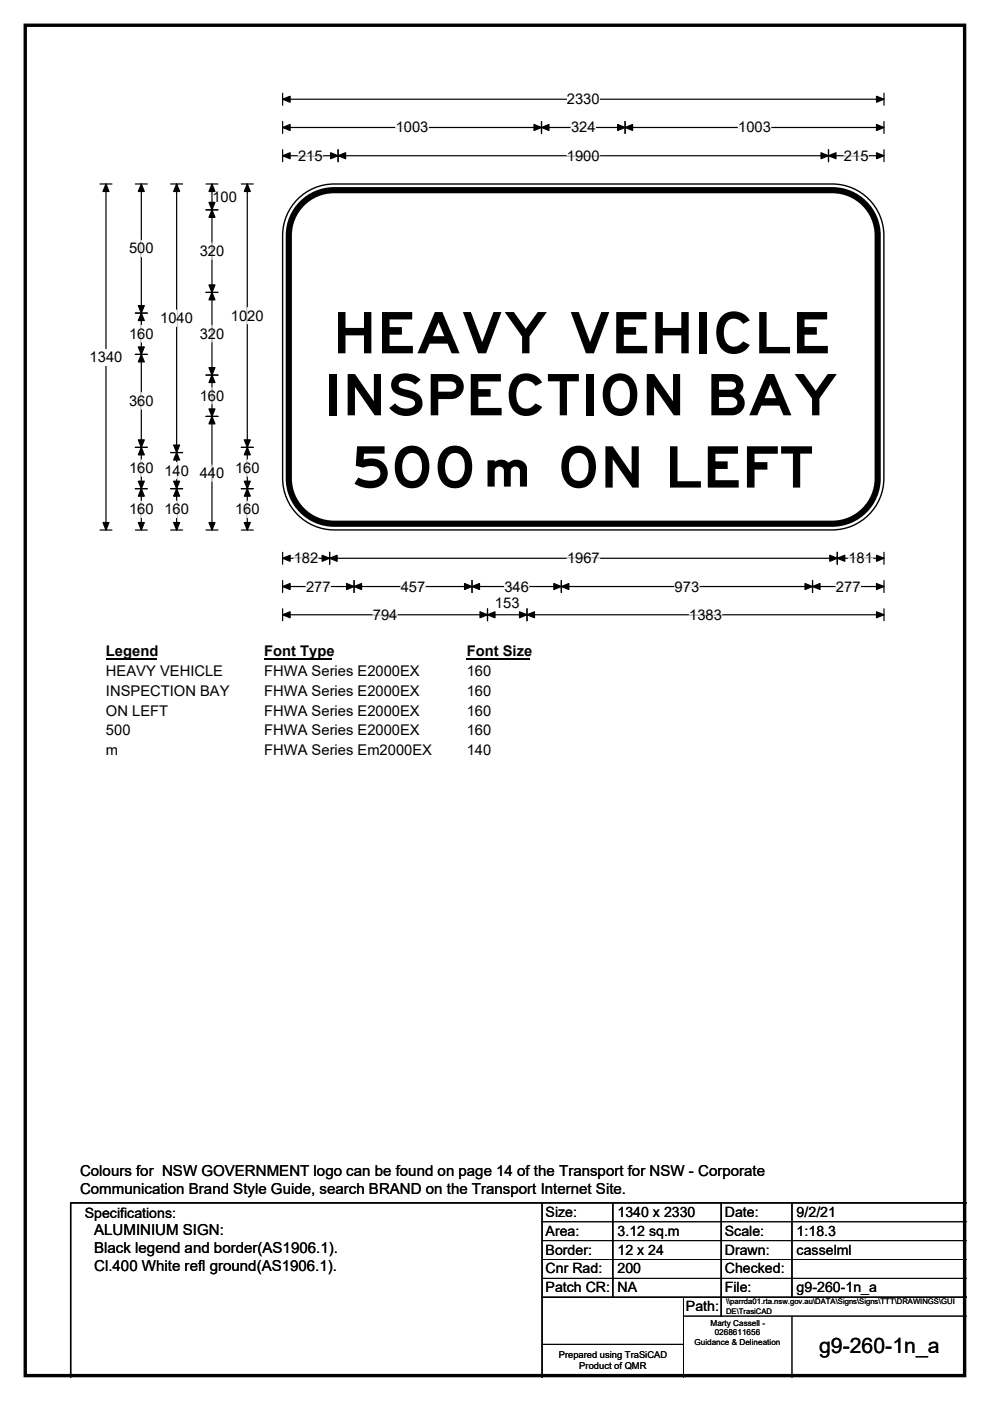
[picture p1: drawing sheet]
<svg xmlns="http://www.w3.org/2000/svg" width="210mm" height="297mm" viewBox="0 0 210 297" stroke-linecap="round" stroke-linejoin="round" font-family="sans-serif">
<path d="M5.4 5.4h199.2v286.3h-199.2z" fill="none" stroke="#000" stroke-width=".72"/>
<path d="M59.9 19.8v2.5M187.5 19.8v2.5M59.9 21h127.6" fill="none" stroke="#000" stroke-width=".25"/>
<path d="M59.9 21l1.6-.6v1.3zM185.9 20.4l1.6 .6-1.6 .7z" fill="#000" stroke="#000" stroke-width=".25"/>
<path d="M120.2 19.3h7v3.5h-7z" fill="#fff"/>
<g fill="none" stroke="#000" stroke-width=".25">
<path d="M21.2 39h2.5M22.5 39v73.4M59.9 27h127.6M59.9 25.8v2.5M59.9 31.7v2.6M59.9 33h127.6M71.7 31.7v2.6M114.9 25.8v2.5M132.6 25.8v2.5M175.7 31.7v2.6M187.5 25.8v2.5M187.5 31.7v2.6"/>
<path d="M21.2 112.4h2.5M59.9 117.1v2.5M59.9 118.4h127.6M69.9 117.1v2.5M177.6 117.1v2.5M187.5 117.1v2.5M59.9 123.1v2.5M59.9 129.1v2.5M59.9 124.4h127.6M59.9 130.3h127.6M75.1 123.1v2.5M100.1 123.1v2.5"/>
<path d="M103.4 129.1v2.5M111.8 129.1v2.5M119.1 123.1v2.5M172.3 123.1v2.5M187.5 123.1v2.5M187.5 129.1v2.5"/>
</g>
<g fill="#000" stroke="#000" stroke-width=".25">
<path d="M22.5 39l.6 1.6h-1.3zM59.9 27l1.6-.6v1.3zM59.9 33l1.6-.6v1.3zM71.7 33l1.6-.6v1.3zM70.1 32.4l1.6 .6-1.6 .7zM114.9 27l1.5-.6v1.3zM113.3 26.4l1.6 .6-1.6 .7zM131 26.4l1.6 .6-1.6 .7zM132.6 27l1.6-.6v1.3zM174.1 32.4l1.6 .6-1.6 .7zM175.7 33l1.6-.6v1.3zM185.9 26.4l1.6 .6-1.6 .7z"/>
<path d="M185.9 32.4l1.6 .6-1.6 .7zM21.8 110.8h1.3l-.6 1.6zM59.9 118.4l1.6-.7v1.3zM69.9 118.4l1.6-.7v1.3zM68.3 117.7l1.6 .7-1.6 .6zM176 117.7l1.6 .7-1.6 .6zM177.6 118.4l1.6-.7v1.3zM185.9 117.7l1.6 .7-1.6 .6zM59.9 124.4l1.6-.7v1.3zM59.9 130.3l1.6-.6v1.3zM75.1 124.4l1.6-.7v1.3zM73.5 123.7l1.6 .7-1.6 .6z"/>
<path d="M98.5 123.7l1.6 .7-1.6 .6zM100.1 124.4l1.6-.7v1.3zM103.4 130.3l1.6-.6v1.3zM101.8 129.7l1.6 .6-1.6 .7zM110.2 129.7l1.6 .6-1.6 .7zM111.8 130.3l1.6-.6v1.3zM117.5 123.7l1.6 .7-1.6 .6zM119.1 124.4l1.5-.7v1.3zM170.8 123.7l1.5 .7-1.5 .6zM172.3 124.4l1.6-.7v1.3zM185.9 123.7l1.6 .7-1.6 .6zM185.9 129.7l1.6 .6-1.6 .7z"/>
</g>
<g fill="none" stroke="#fff" stroke-width=".25">
<path d="M63.2 33h5.2M83.9 27h7M120.2 33h7M121.1 27h5.2M156.6 27h6.9M179 33h5.2M62.3 118.4h5.2M120.3 118.4h6.9M179.9 118.4h5.2M64.9 124.4h5.2M79.1 130.3h5.2M85 124.4h5.2"/>
<path d="M107 124.4h5.2M143.1 124.4h5.2M146.2 130.3h6.9M177.3 124.4h5.2"/>
</g>
<path d="M19 74h7v3.4h-7z" fill="#fff"/>
<g fill="none" stroke="#000" stroke-width=".25">
<path d="M28.7 39h2.5M30 39v73.4M36.2 39h2.5M37.5 39v73.4M43.7 39h2.5M45 39v73.4M51.2 39h2.5M52.5 39v73.4M43.7 44.5h2.5M28.7 66.4h2.5M28.7 75.1h2.5M43.7 62h2.5"/>
<path d="M43.7 79.5h2.5M28.7 94.8h2.5M36.2 95.9h2.5M43.7 88.3h2.5M51.2 94.8h2.5M28.7 103.6h2.5M28.7 112.4h2.5M36.2 103.6h2.5M36.2 112.4h2.5M43.7 112.4h2.5M51.2 103.6h2.5M51.2 112.4h2.5"/>
</g>
<g fill="#000" stroke="#000" stroke-width=".25">
<path d="M30 39l.6 1.6h-1.3zM37.5 39l.6 1.6h-1.3zM45 39l.6 1.6h-1.3zM52.5 39l.6 1.6h-1.3zM45 44.5l.6 1.6h-1.3zM44.3 42.9h1.3l-.6 1.6zM30 66.4l.6 1.6h-1.3zM29.3 73.6h1.3l-.6 1.5zM29.3 64.8h1.3l-.6 1.6zM30 75.1l.6 1.6h-1.3zM44.3 60.4h1.3l-.6 1.6zM45 62l.6 1.6h-1.3z"/>
<path d="M44.3 77.9h1.3l-.6 1.6zM45 79.5l.6 1.6h-1.3zM29.3 93.3h1.3l-.6 1.5zM30 94.8l.6 1.6h-1.3zM37.5 95.9l.6 1.6h-1.3zM36.8 94.4h1.3l-.6 1.5zM44.3 86.7h1.3l-.6 1.6zM45 88.3l.6 1.6h-1.3zM52.5 94.8l.6 1.6h-1.3zM51.8 93.3h1.3l-.6 1.5zM29.3 102h1.3l-.6 1.6zM30 103.6l.6 1.6h-1.3z"/>
<path d="M29.3 110.8h1.3l-.6 1.6zM36.8 102h1.3l-.6 1.6zM37.5 103.6l.6 1.6h-1.3zM36.8 110.8h1.3l-.6 1.6zM44.3 110.8h1.3l-.6 1.6zM51.8 102h1.3l-.6 1.6zM52.5 103.6l.6 1.6h-1.3zM51.8 110.8h1.3l-.6 1.6z"/>
</g>
<g fill="none" stroke="#fff" stroke-width=".25">
<path d="M30 50.9v3.5M45 51.5v3.5M30 69v3.5M37.5 65.7v3.5M45 69v3.5M52.5 65.2v3.5M30 83.2v3.5M30 97.5v3.5M37.5 98v3.5M45 82.2v3.4M45 98.6v3.5M52.5 97.5v3.5"/>
<path d="M30 106.3v3.4M37.5 106.3v3.4M52.5 106.3v3.4"/>
</g>
<path d="M22.5 136.3h10.7v3.5h-10.7z" fill="#fff"/>
<path d="M22.5 139.6h10.7" fill="none" stroke="#000" stroke-width=".32"/>
<path d="M56 136.3h14.4v3.5h-14.4z" fill="#fff"/>
<path d="M56 139.6h14.4" fill="none" stroke="#000" stroke-width=".32"/>
<path d="M99 136.3h13.5v3.5h-13.5z" fill="#fff"/>
<path d="M99 139.6h13.5" fill="none" stroke="#000" stroke-width=".32"/>
<g fill="#fff">
<path d="M22.5 140.5h24.7v3.5h-24.7z"/>
<path d="M56 140.5h32.9v3.5h-32.9z"/>
<path d="M99 140.5h5.2v3.5h-5.2z"/>
<path d="M22.5 144.7h26v3.5h-26z"/>
<path d="M56 144.7h32.9v3.5h-32.9z"/>
<path d="M99 144.7h5.2v3.5h-5.2z"/>
<path d="M22.5 148.9h13.1v3.5h-13.1z"/>
<path d="M56 148.9h32.9v3.5h-32.9z"/>
<path d="M99 148.9h5.2v3.5h-5.2z"/>
<path d="M22.5 153.1h5.2v3.5h-5.2z"/>
<path d="M56 153.1h32.9v3.5h-32.9z"/>
<path d="M99 153.1h5.2v3.5h-5.2z"/>
<path d="M22.5 157.3h2.6v3.5h-2.6z"/>
<path d="M56 157.3h35.5v3.5h-35.5z"/>
<path d="M99 157.3h5.2v3.5h-5.2z"/>
</g>
<path d="M63.1 42.2a10.9 10.9 0 0 1 7.8-3.2h105.6a10.9 10.9 0 0 1 11 11v51.4a11 11 0 0 1-11 11h-105.6a10.9 10.9 0 0 1-11-11v-51.4a10.9 10.9 0 0 1 3.2-7.8z" fill-rule="evenodd" fill="#fff" stroke="#fff" stroke-width=".21"/>
<path d="M64.5 42.7a9.6 9.6 0 0 1 6.4-2.4h105.6a9.6 9.6 0 0 1 9.7 9.6v51.5a9.6 9.6 0 0 1-9.7 9.6h-105.6a9.6 9.6 0 0 1-9.6-9.6v-51.5a9.6 9.6 0 0 1 3.2-7.2z" fill="none" stroke="#000" stroke-width="1.3"/>
<path d="M63.1 42.2a10.9 10.9 0 0 1 7.8-3.2h105.6a10.9 10.9 0 0 1 11 11v51.4a11 11 0 0 1-11 11h-105.6a10.9 10.9 0 0 1-11-11v-51.4a10.9 10.9 0 0 1 3.2-7.8zM115 255v37M130 255v20M153 255v24M168 255v20M205 255h-190v37M115 275h90" fill="none" stroke="#000" stroke-width=".3"/>
<path d="M115 259h90M115 263h90M115 267h90M115 271h90M145 279h60M145 275v17M168 279v13M115 285h30" fill="none" stroke="#000" stroke-width=".21"/>
<g font-size="12.1">
<text x="70.6" y="74.9">HEAVY VEHICLE</text>
<text x="68.8" y="88.1">INSPECTION BAY</text>
<text x="74.6" y="103.4">500</text>
<text x="118.2" y="103.4">ON LEFT</text>
</g>
<text font-size="10.6" x="101.9" y="103.2">m</text>
<text font-size="4.5" x="173.7" y="286.9">g9-260-1n_a</text>
<g font-size="3.2">
<text x="17" y="249.3">Colours for NSW GOVERNMENT logo can be found on page 14 of the Transport for NSW - Corporate</text>
<text x="17" y="253.1">Communication Brand Style Guide, search BRAND on the Transport Internet Site.</text>
<text x="20" y="261.9">ALUMINIUM SIGN:</text>
<text x="20" y="265.7">Black legend and border(AS1906.1).</text>
<text x="20" y="269.6">Cl.400 White refl ground(AS1906.1).</text>
</g>
<g font-size="3.1">
<text x="120.2" y="22.1">2330</text>
<text x="83.9" y="28.1">1003</text>
<text x="121.1" y="28.1">324</text>
<text x="156.6" y="28.1">1003</text>
<text x="63.2" y="34.1">215</text>
<text x="120.2" y="34.1">1900</text>
<text x="179" y="34.1">215</text>
<text x="45.1" y="42.8">100</text>
<text x="27.4" y="53.7">500</text>
<text x="42.4" y="54.3">320</text>
<text x="27.4" y="71.8">160</text>
<text x="34" y="68.5">1040</text>
<text x="42.4" y="71.8">320</text>
<text x="49" y="68">1020</text>
<text x="19" y="76.8">1340</text>
<text x="27.4" y="86">360</text>
<text x="42.4" y="85">160</text>
<text x="27.4" y="100.3">160</text>
<text x="34.9" y="100.8">140</text>
<text x="42.4" y="101.4">440</text>
<text x="49.8" y="100.3">160</text>
<text x="27.4" y="109.1">160</text>
<text x="34.9" y="109.1">160</text>
<text x="49.8" y="109.1">160</text>
<text x="62.3" y="119.4">182</text>
<text x="120.3" y="119.4">1967</text>
<text x="179.9" y="119.4">181</text>
<text x="64.9" y="125.4">277</text>
<text x="85" y="125.4">457</text>
<text x="107" y="125.4">346</text>
<text x="143.1" y="125.4">973</text>
<text x="177.3" y="125.4">277</text>
<text x="79.1" y="131.4">794</text>
<text x="105" y="128.9">153</text>
<text x="146.2" y="131.4">1383</text>
<text x="22.5" y="139.1">Legend</text>
<text x="22.5" y="143.3">HEAVY VEHICLE</text>
<text x="56" y="139.1">Font Type</text>
<text x="56" y="143.3">FHWA Series E2000EX</text>
<text x="99" y="139.1">Font Size</text>
<text x="99" y="143.3">160</text>
<text x="22.5" y="147.5">INSPECTION BAY</text>
<text x="56" y="147.5">FHWA Series E2000EX</text>
<text x="99" y="147.5">160</text>
<text x="22.5" y="151.7">ON LEFT</text>
<text x="22.5" y="155.9">500</text>
<text x="56" y="151.7">FHWA Series E2000EX</text>
<text x="56" y="155.9">FHWA Series E2000EX</text>
<text x="99" y="151.7">160</text>
<text x="99" y="155.9">160</text>
<text x="22.5" y="160.1">m</text>
<text x="56" y="160.1">FHWA Series Em2000EX</text>
<text x="99" y="160.1">140</text>
</g>
<g font-size="3">
<text x="115.7" y="258">Size:</text>
<text x="131" y="258">1340 x 2330</text>
<text x="153.7" y="258">Date:</text>
<text x="169" y="258">9/2/21</text>
<text x="18" y="258.2">Specifications:</text>
<text x="115.7" y="262">Area:</text>
<text x="131" y="262">3.12 sq.m</text>
<text x="153.7" y="262">Scale:</text>
<text x="169" y="262">1:18.3</text>
<text x="115.7" y="266">Border:</text>
<text x="115.7" y="270">Cnr Rad:</text>
<text x="131" y="266">12 x 24</text>
<text x="131" y="270">200</text>
<text x="153.7" y="266">Drawn:</text>
<text x="153.7" y="270">Checked:</text>
<text x="169" y="266">casselml</text>
<text x="115.7" y="274">Patch CR:</text>
<text x="131" y="274">NA</text>
<text x="153.7" y="274">File:</text>
<text x="169" y="274">g9-260-1n_a</text>
<text x="145.5" y="278">Path:</text>
</g>
<g font-size="2">
<text x="118.5" y="287.8">Prepared using TraSiCAD</text>
<text x="122.9" y="290.2">Product of QMR</text>
</g>
<g font-size="1.7">
<text x="150.7" y="281.1">Marty Cassell -</text>
<text x="147.3" y="285.2">Guidance &amp; Delineation</text>
<text x="151.6" y="283.1">0268611656</text>
</g>
<g font-size="1.6">
<text x="154" y="276.6">\\parrda01.rta.nsw.gov.au\DATA\Signs\Signs\TTT\DRAWINGS\GUI</text>
<text x="154" y="278.5">DE\TrasiCAD</text>
</g>
</svg>
